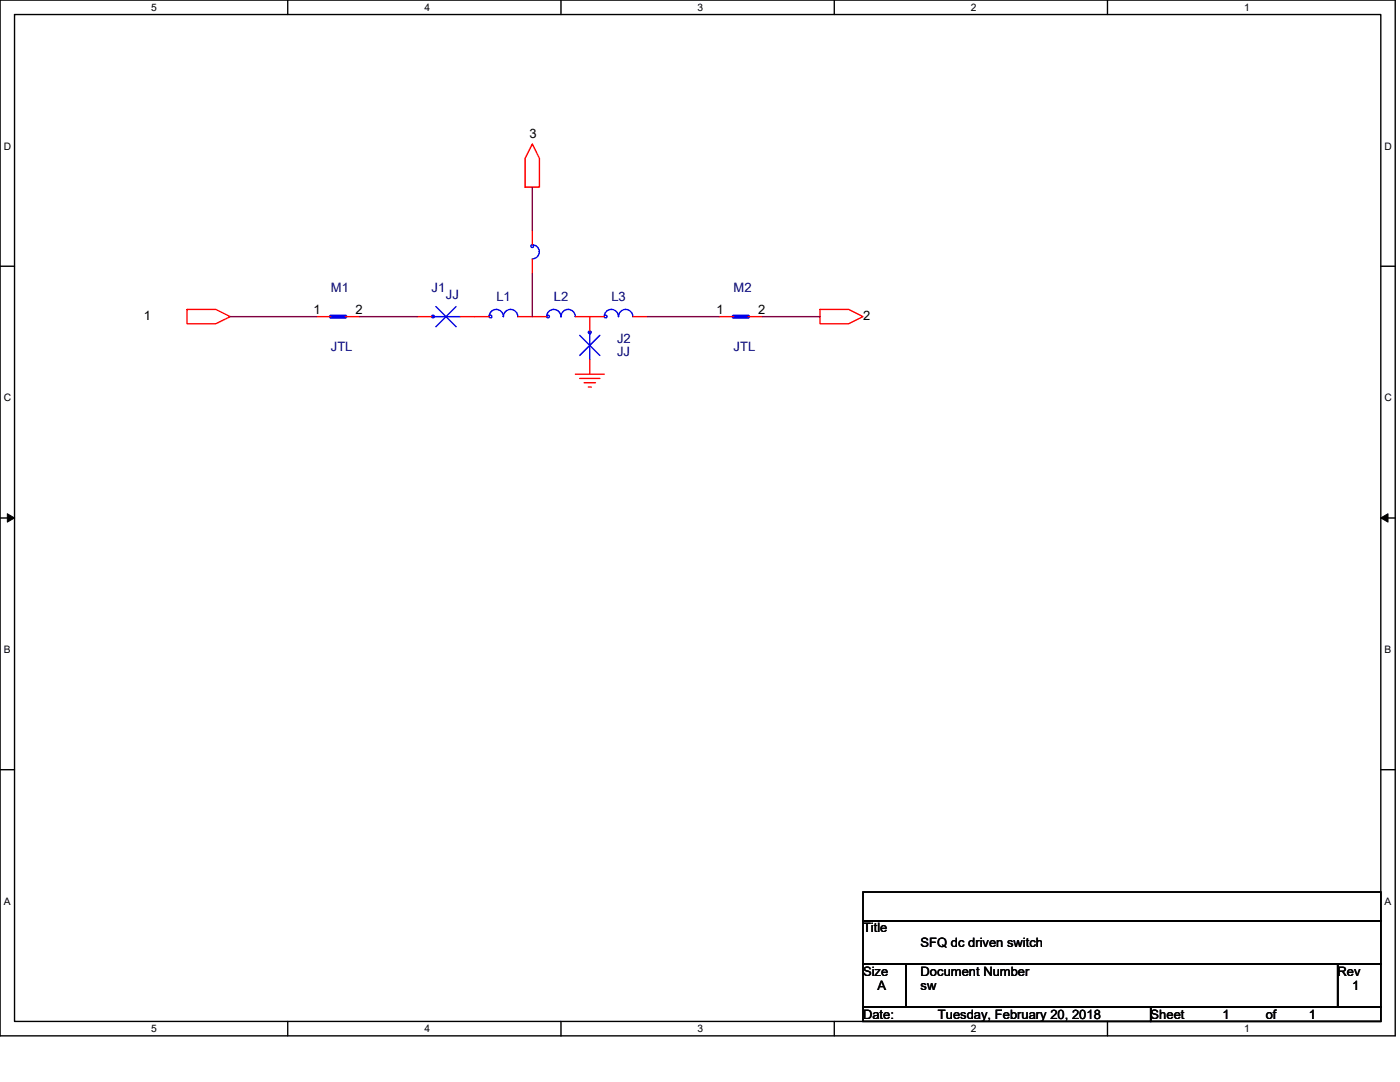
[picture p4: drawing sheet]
<svg xmlns="http://www.w3.org/2000/svg" width="279mm" height="216mm" viewBox="0 0 279 216" stroke-linecap="round" stroke-linejoin="round" font-family="sans-serif">
<path d="M0 0h278.4v206.7h-278.4zM2.9 2.9h272.7v200.9h-272.7z" fill="none" stroke="#000" stroke-width=".28"/>
<g fill="#fff">
<path d="M30.2 .3h1.1v2.3h-1.1z"/>
<path d="M30.2 204.1h1.1v2.3h-1.1z"/>
</g>
<path d="M57.4 0v2.9M57.4 203.8v2.9" fill="none" stroke="#000" stroke-width=".28"/>
<g fill="#fff">
<path d="M84.7 .3h1.1v2.3h-1.1z"/>
<path d="M84.7 204.1h1.1v2.3h-1.1z"/>
</g>
<path d="M112 0v2.9M112 203.8v2.9" fill="none" stroke="#000" stroke-width=".28"/>
<g fill="#fff">
<path d="M139.2 .3h1.2v2.3h-1.2z"/>
<path d="M139.2 204.1h1.2v2.3h-1.2z"/>
</g>
<path d="M166.5 0v2.9M166.5 203.8v2.9" fill="none" stroke="#000" stroke-width=".28"/>
<g fill="#fff">
<path d="M193.8 .3h1.1v2.3h-1.1z"/>
<path d="M193.8 204.1h1.1v2.3h-1.1z"/>
</g>
<path d="M221 0v2.9M221 203.8v2.9" fill="none" stroke="#000" stroke-width=".28"/>
<g fill="#fff">
<path d="M248.3 .3h1.1v2.3h-1.1z"/>
<path d="M248.3 204.1h1.1v2.3h-1.1z"/>
<path d="M.7 28h1.5v2.3h-1.5z"/>
<path d="M276.3 28h1.5v2.3h-1.5z"/>
<path d="M.7 78.2h1.5v2.3h-1.5z"/>
<path d="M276.3 78.2h1.5v2.3h-1.5z"/>
</g>
<path d="M0 53.1h2.9M275.6 53.1h2.8" fill="none" stroke="#000" stroke-width=".28"/>
<g fill="#fff">
<path d="M.7 128.5h1.4v2.2h-1.4z"/>
<path d="M276.3 128.5h1.4v2.2h-1.4z"/>
</g>
<path d="M0 103.4h2.9M275.6 103.4h2.8" fill="none" stroke="#000" stroke-width=".28"/>
<path d="M1.5 102.5l1.4 .9-1.4 .8zM275.6 103.4l1.4-.9v1.7z" fill="#000" stroke="#000" stroke-width=".2"/>
<g fill="#fff">
<path d="M.7 178.7h1.4v2.3h-1.4z"/>
<path d="M276.3 178.7h1.4v2.3h-1.4z"/>
</g>
<path d="M0 153.6h2.9M275.6 153.6h2.8M172.2 178h103.4v5.7h-103.4zM172.2 183.7h103.4v8.6h-103.4zM172.2 192.3h8.6v8.6h-8.6zM180.8 192.3h86.2v8.6h-86.2zM267 192.3h8.6v8.6h-8.6zM172.2 200.9h57.4v2.9h-57.4zM229.6 200.9h46v2.9h-46z" fill="none" stroke="#000" stroke-width=".28"/>
<g fill="none" stroke="#f00" stroke-width=".28">
<path d="M106.2 28.7l1.5 2.9v5.7h-2.9v-5.7zM106.2 46v2.8M106.2 51.7v2.9M37.3 61.7h5.8l2.9 1.5-2.9 1.4h-5.8zM63.2 63.2h2.8M68.9 63.2h2.9M83.3 63.2h2.8M91.9 63.2h5.7M103.4 63.2h5.7M114.8 74.7h5.8M114.8 63.2h2.9M115.7 75.5h4"/>
<path d="M116.6 76.4h2.3M117.4 77.2h.6M117.7 63.2v2.8M117.7 71.8v2.9M117.7 63.2h2.9M126.3 63.2h2.9M143.5 63.2h2.9M149.3 63.2h2.8M163.6 61.7h5.8l2.8 1.5-2.8 1.4h-5.8z"/>
</g>
<path d="M66 63.2h2.9M146.4 63.2h2.9" fill="none" stroke="#00f" stroke-width=".85"/>
<g fill="none" stroke="#00f" stroke-width=".28">
<path d="M106.2 48.8a1.41 1.41 0 0 1 1.4 1.4 1.44 1.44 0 0 1-1.4 1.5M86.1 63.2h5.8M87 61.2l4 4M91 61.2l-4 4M97.6 63.2a1.41 1.41 0 0 1 1.5-1.5h-.1a1.42 1.42 0 0 1 1.5 1.5M100.5 63.2a1.43 1.43 0 0 1 1.4-1.5 1.43 1.43 0 0 1 1.4 1.5M109.1 63.2a1.43 1.43 0 0 1 1.4-1.5 1.43 1.43 0 0 1 1.5 1.5 1.41 1.41 0 0 1 1.4-1.5 1.42 1.42 0 0 1 1.4 1.5M115.7 66.9l4 4M117.7 66v5.8M119.7 66.9l-4 4M120.6 63.2a1.4 1.4 0 0 1 1.4-1.5 1.42 1.42 0 0 1 1.4 1.5 1.43 1.43 0 0 1 1.5-1.5 1.43 1.43 0 0 1 1.4 1.5"/>
<circle cx="106.2" cy="49.1" r=".28"/>
<circle cx="86.4" cy="63.2" r=".28"/>
<circle cx="97.9" cy="63.2" r=".28"/>
<circle cx="109.4" cy="63.2" r=".28"/>
<circle cx="117.7" cy="66.3" r=".28"/>
<circle cx="120.9" cy="63.2" r=".28"/>
</g>
<path d="M106.2 37.3v8.7M106.2 54.6v8.6M46 63.2h17.2M71.8 63.2h11.5M129.2 63.2h14.3M152.1 63.2h11.5" fill="none" stroke="#800040" stroke-width=".28"/>
<g font-size="2.6">
<text x="105.6" y="27.6">3</text>
<text x="28.7" y="63.8">1</text>
<text x="62.6" y="62.6">1</text>
<text x="70.9" y="62.6">2</text>
<text x="143" y="62.6">1</text>
<text x="151.3" y="62.6">2</text>
<text x="172.2" y="63.8">2</text>
<text x="172.2" y="186.1">Title</text>
<text x="183.7" y="188.9">SFQ dc driven switch</text>
<text x="172.2" y="194.7">Size</text>
<text x="175.1" y="197.5">A</text>
<text x="183.7" y="194.7">Document Number</text>
<text x="183.7" y="197.5">sw</text>
<text x="267" y="194.7">Rev</text>
<text x="269.8" y="197.5">1</text>
<text x="172.2" y="203.3">Date:</text>
<text x="187.2" y="203.3">Tuesday, February 20, 2018</text>
<text x="229.6" y="203.3">Sheet</text>
<text x="244" y="203.3">1</text>
<text x="252.6" y="203.3">of</text>
<text x="261.2" y="203.3">1</text>
</g>
<g font-size="2.6" fill="#000080">
<text x="66" y="58.3">M1</text>
<text x="86.1" y="58.3">J1</text>
<text x="89" y="59.8">JJ</text>
<text x="146.4" y="58.3">M2</text>
<text x="99.1" y="60">L1</text>
<text x="110.5" y="60">L2</text>
<text x="122" y="60">L3</text>
<text x="66" y="70.1">JTL</text>
<text x="123.2" y="68.4">J2</text>
<text x="123.2" y="71">JJ</text>
<text x="146.4" y="70.1">JTL</text>
</g>
<g font-size="2">
<text x="30.2" y="2.2">5</text>
<text x="84.7" y="2.2">4</text>
<text x="139.2" y="2.2">3</text>
<text x="193.8" y="2.2">2</text>
<text x="248.3" y="2.2">1</text>
<text x=".7" y="29.8">D</text>
<text x="276.3" y="29.8">D</text>
<text x=".7" y="80.1">C</text>
<text x="276.3" y="80.1">C</text>
<text x=".7" y="130.3">B</text>
<text x="276.3" y="130.3">B</text>
<text x=".7" y="180.5">A</text>
<text x="276.3" y="180.5">A</text>
<text x="30.2" y="206">5</text>
<text x="84.7" y="206">4</text>
<text x="139.2" y="206">3</text>
<text x="193.8" y="206">2</text>
<text x="248.3" y="206">1</text>
</g>
</svg>
